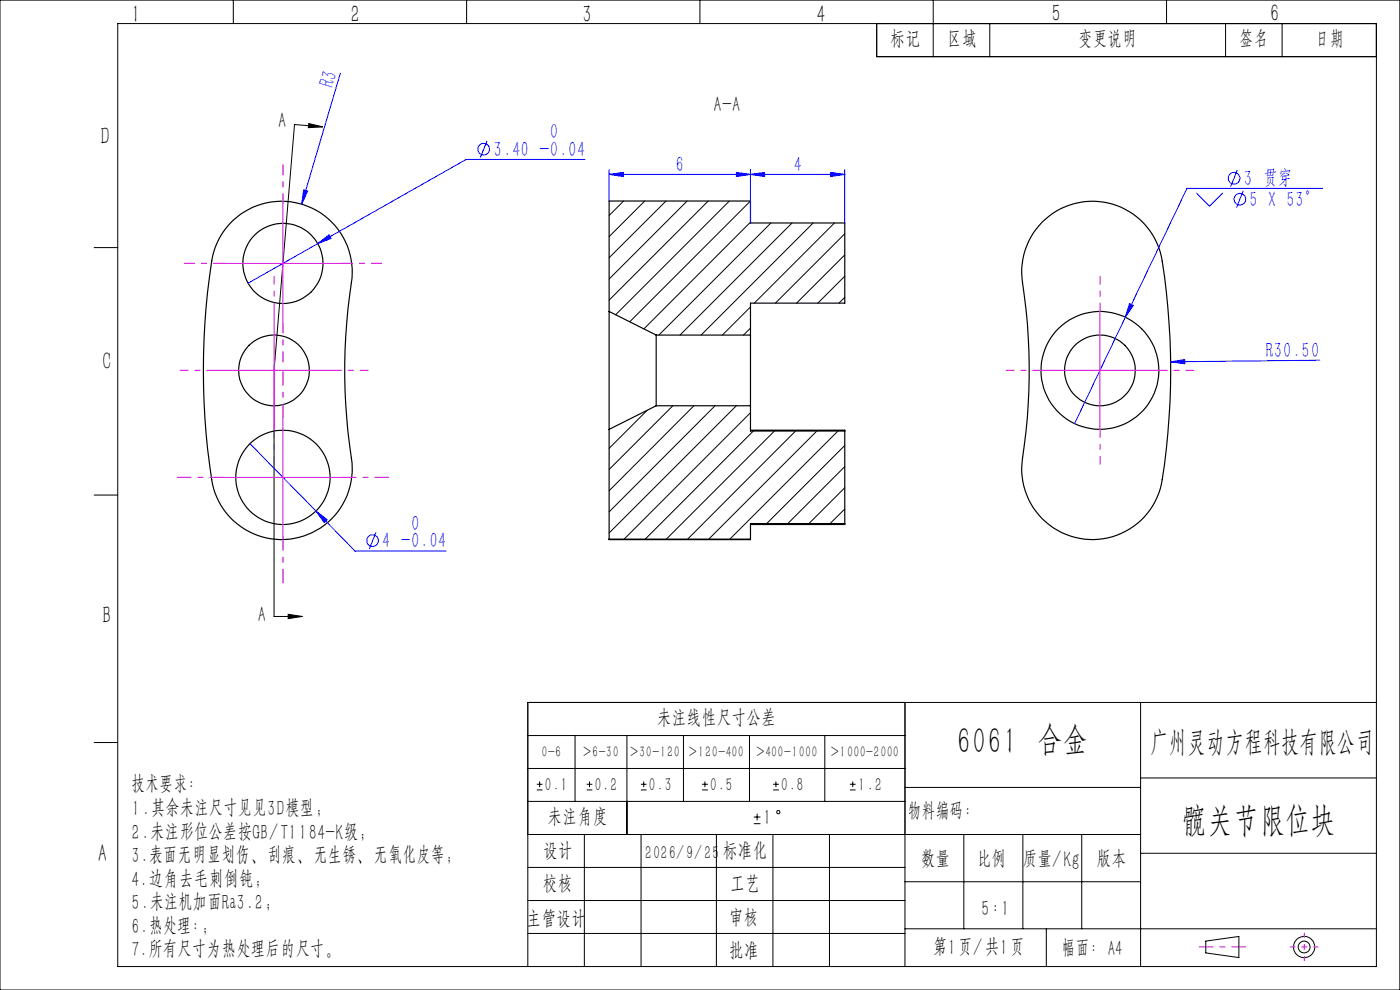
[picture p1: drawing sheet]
<svg xmlns="http://www.w3.org/2000/svg" width="297mm" height="210mm" viewBox="0 0 297 210" stroke-linecap="round" stroke-linejoin="round" font-family="sans-serif">
<g fill="none" stroke="#000" stroke-width=".25">
<path d="M48.8 47.4a15 15 0 0 1 17.5-3.2 15 15 0 0 1 8.2 15.8 123.3 123.3 0 0 0 .2 38.2 15 15 0 0 1-13.2 16.2 15 15 0 0 1-16.6-12.7 148.3 148.3 0 0 1 .4-48.3l.7-1.8 1-1.8zM221.1 47.1a15 15 0 0 1 15.3-3.7 15 15 0 0 1 10.2 12 145.7 145.7 0 0 1-.5 48.3 15 15 0 0 1-17.6 10.4 15 15 0 0 1-11.6-16.9 124.9 124.9 0 0 0-.1-38.2 14.9 14.9 0 0 1 4.3-11.9zM129.2 66.1v25M129.2 66.1v-23.5h30v4.7h20v17h-20v6.8M129.2 66.1l10 5M139.2 71.1v15M139.2 71.1h20M159.2 71.1v15M129.2 91.1v23.3M139.2 86.1l-10 5M139.2 86.1h20M159.2 91.3h20v.1"/>
<path d="M159.2 86.1v5.3h20M179.2 91.4v19.7M129.2 114.4h30M179.2 111.1v.2h-20M179.2 111.1h-20v3.3"/>
<circle cx="60" cy="55.9" r="8.5"/>
<circle cx="58.1" cy="78.6" r="7.5"/>
<circle cx="233.3" cy="78.6" r="7.5"/>
<circle cx="233.4" cy="78.6" r="12.5"/>
<circle cx="60" cy="101.3" r="10"/>
</g>
<g fill="none" stroke="#000" stroke-width=".21">
<path d="M0 0h297v210h-297zM25 5h267v200h-267zM49.5 0v5M99 0v5M148.5 0v5M186 5v7h106M198 0v12M210 5v7M247.5 0v5M260 5v7M272 5v7M65.5 26.2l2.9 .7-3 .2z"/>
<path d="M68.4 26.9l-5.9-.5-4.4 52.2v52.2h6M20 52.5h5M132.3 42.6l-3.1 3.1M136.8 42.6l-7.6 7.6M141.3 42.6l-12.1 12.1M145.8 42.6l-16.6 16.6M150.2 42.6l-21 21.1M154.7 42.6l-24.1 24.2M159.2 42.6l-25.6 25.7M159.2 47.1l-22.6 22.7M163.5 47.3l-23.7 23.8M168 47.3l-23.7 23.8"/>
<path d="M172.5 47.3l-23.8 23.8M177 47.3l-17 17M179.2 49.6l-14.7 14.7M179.2 54.1l-10.2 10.2M179.2 58.6l-5.7 5.7M159.2 65.1l-6 6M159.2 69.6l-1.5 1.5M179.2 63.1l-1.2 1.2M137.3 87.1l-8.1 8M142.7 86.1l-13.5 13.5M147.2 86.1l-18 18M151.7 86.1l-22.5 22.5"/>
<path d="M156.2 86.1l-27 27M159.2 87.6l-26.8 26.8M159.8 91.4l-22.9 23M164.3 91.4l-22.9 23M168.8 91.4l-22.9 23M173.3 91.4l-22.9 23M177.8 91.4l-23 23M179.2 94.5l-16.6 16.6M179.2 99l-12.1 12.1M20 105h5M179.2 103.5l-7.6 7.6M179.2 108l-3.1 3.1"/>
<path d="M61.1 130.3l3 .5-3 .4zM20 157.5h5M112 156h80M122 156v14M133 156v21M145 156v14M159 156v14M175 156v14M192 149v56M242 149v56M292 149h-180v56M112 177h130"/>
<path d="M112 163h80M112 170h80M113.9 167.6h1.2M113.9 166.4h1.2M114.5 165.8v1.2M124 177v28M124.5 167.6h1.2M124.5 166.4h1.2M125.1 165.8v1.2M136 167.6h1.2M136 166.4h1.2M136 177v28"/>
<path d="M136.6 165.8v1.2M148.9 167.6h1.3M148.9 166.4h1.3M149.5 165.8v1.2M152 177v28M159.9 174.7h1.4M159.9 173.3h1.4M160.6 172.6v1.4M164 177v28M164 167.6h1.2M164 166.4h1.2M164.6 165.8v1.2"/>
<path d="M176 177v28M180.3 167.6h1.2M180.3 166.4h1.2M180.9 165.8v1.2M192 167h50M204.5 177v20M217 177v20M229.5 177v20M242 165h50M112 198h80M112 191h80M112 184h80"/>
<path d="M192 197h100M192 187h50M222 197v8M242 181h50M255.8 199.6l7-1v4.5l-7-1z"/>
<circle cx="165.1" cy="172.3" r=".36"/>
<circle cx="276.7" cy="200.9" r="2.25"/>
<circle cx="276.7" cy="200.9" r="1.24"/>
</g>
<g fill="none" stroke="#00f" stroke-width=".21">
<path d="M72.2 15.5l-8.2 27.8M103.3 29.9l-1.4 3.5M124.1 33.8h-25.2l-31.5 17.9M129.2 37l3-.4v.9zM129.2 36v6.6M156.2 36.6l3 .4-3 .5zM159.2 37l3-.4v.9zM159.2 36v11.3M176.2 36.6l3 .4-3 .5zM179.2 37h-50M179.2 36v11.3M262.5 36l-1.4 3.6"/>
<path d="M280.6 40h-28.8l-23.8 49.8M64.4 40.3l.9 .3-1.3 2.7zM67.4 51.7l2.4-1.9 .4 .8zM67.4 51.7l-14.8 8.4M253.8 40.9l2.8 2.8 2.8-2.8M263.7 40.5l-1.4 3.5M239.6 64.4l.8 .4-1.7 2.5zM248.3 76.8l3-.5 .1 .9zM280 76.4l-31.7 .4M53 94.1l14 14.3M67 108.4l2.4 1.8-.6 .7zM67 108.4l8.3 8.5h19.4"/>
<path d="M79.8 112.9l-1.4 3.5"/>
<circle cx="102.6" cy="31.6" r="1.24"/>
<circle cx="261.8" cy="37.8" r="1.24"/>
<circle cx="263" cy="42.3" r="1.24"/>
<circle cx="79.1" cy="114.7" r="1.24"/>
</g>
<path d="M45.6 78.6h-7.5M58.1 66.1v-7.5M70.6 78.6h7.5M220.9 78.6h-7.5M233.4 66.1v-7.5M245.9 78.6h7.5M58.1 91.1v7.5M233.4 91.1v7.5" fill="none" stroke="#f0f" stroke-width=".21" stroke-dasharray="30.5 1.3 1.3 1.3" stroke-dashoffset="28.6" stroke-linecap="butt"/>
<path d="M47.5 55.9h-8.5M60 43.4v-8.5M72.5 55.9h8.5M60 68.4v8.5" fill="none" stroke="#f0f" stroke-width=".21" stroke-dasharray="30.5 1.3 1.3 1.3" stroke-dashoffset="28.1" stroke-linecap="butt"/>
<path d="M60 88.7v-10M47.5 101.2h-10M60 113.7v10M72.5 101.2h10M254.3 200.9h10" fill="none" stroke="#f0f" stroke-width=".21" stroke-dasharray="30.5 1.3 1.3 1.3" stroke-dashoffset="27.4" stroke-linecap="butt"/>
<path d="M276.7 197.9v6M273.7 200.9h6" fill="none" stroke="#f0f" stroke-width=".21" stroke-dasharray="30.5 1.3 1.3 1.3" stroke-dashoffset="29.4" stroke-linecap="butt"/>
<path d="M47.5 55.9h25M60 43.4v25M45.6 78.6h25M58.1 66.1v25M220.8 78.6h25.1M233.3 66.1v25M60 88.8v25M47.5 101.3h25" fill="none" stroke="#f0f" stroke-width=".21"/>
<path d="M61.1 130.3l3 .5-3 .4zM65.5 26.2l2.9 .7-3 .2z" fill="#000"/>
<g fill="#00f">
<path d="M248.3 76.8l3-.5 .1 .9z"/>
<path d="M64.4 40.3l.9 .3-1.3 2.7z"/>
<path d="M67.4 51.7l2.8-1.1-.4-.8zM67 108.4l1.8 2.5 .6-.7zM239.6 64.4l-.9 2.9 1.7-2.5z"/>
<path d="M129.2 37l3-.4v.9zM156.2 36.6l3 .4-3 .5z"/>
<path d="M159.2 37l3-.4v.9zM176.2 36.6l3 .4-3 .5z"/>
</g>
<g font-size="7.3">
<text x="202.9" y="160.3">6061 合金</text>
<text x="250.7" y="177.5">髋关节限位块</text>
</g>
<text font-size="6.1" x="243.8" y="160.3">广州灵动方程科技有限公司</text>
<g font-size="4.9">
<text x="27.7" y="5">1</text>
<text x="74.4" y="5">2</text>
<text x="123.5" y="5">3</text>
<text x="173.2" y="5">4</text>
<text x="223.1" y="4.9">5</text>
<text x="269.4" y="4.9">6</text>
<text x="21.3" y="30.9">D</text>
<text x="21.7" y="78.7">C</text>
<text x="21.7" y="132.5">B</text>
<text x="20.7" y="183.1">A</text>
</g>
<g font-size="4.3">
<text x="188.9" y="10.2">标记</text>
<text x="200.9" y="10.2">区域</text>
<text x="228.7" y="10.2">变更说明</text>
<text x="262.9" y="10.2">签名</text>
<text x="278.9" y="10.2">日期</text>
<text x="151.4" y="24">A-A</text>
<text x="59" y="27.5">A</text>
<text x="54.7" y="132.1">A</text>
<text x="139.3" y="154.2">未注线性尺寸公差</text>
<text x="27.9" y="168.3">技术要求：</text>
<text x="27.9" y="173.3">1.其余未注尺寸见见3D模型；</text>
<text x="192.6" y="173.9">物料编码：</text>
<text x="27.9" y="178.3">2.未注形位公差按GB/T1184-K级；</text>
<text x="116.2" y="175.2">未注角度</text>
<text x="161.8" y="175.2">1</text>
<text x="27.9" y="183.3">3.表面无明显划伤、刮痕、无生锈、无氧化皮等；</text>
<text x="115.2" y="182.5">设计</text>
<text x="153.3" y="182.5">标准化</text>
<text x="195.3" y="184.2">数量</text>
<text x="207.2" y="184.2">比例</text>
<text x="216.9" y="184.2">质量/Kg</text>
<text x="232.6" y="184.2">版本</text>
<text x="27.9" y="188.3">4.边角去毛刺倒钝;</text>
<text x="115.2" y="189.5">校核</text>
<text x="154.9" y="189.5">工艺</text>
<text x="27.9" y="193.3">5.未注机加面Ra3.2；</text>
<text x="111.6" y="196.9">主管设计</text>
<text x="154.6" y="196.5">审核</text>
<text x="208.2" y="194.5">5:1</text>
<text x="27.9" y="198.3">6.热处理:；</text>
<text x="27.9" y="203.3">7.所有尺寸为热处理后的尺寸。</text>
<text x="154.6" y="203.5">批准</text>
<text x="197.9" y="202.8">第1页/共1页</text>
<text x="225.2" y="203.1">幅面：A4</text>
</g>
<g font-size="4.3" fill="#00f">
<text x="70.9" y="19" transform="rotate(-74 70.9 19)">R3</text>
<text x="116.7" y="29.7">0</text>
<text x="104.7" y="33.5">3.40 -0.04</text>
<text x="143.3" y="36.7">6</text>
<text x="168.4" y="36.7">4</text>
<text x="263.8" y="39.7">3 贯穿</text>
<text x="265.1" y="44.1">5 X 53°</text>
<text x="268.5" y="76.2" transform="rotate(-1 268.5 76.2)">R30.50</text>
<text x="87.2" y="112.8">0</text>
<text x="81.1" y="116.5">4 -0.04</text>
</g>
<g font-size="3.6">
<text x="115.5" y="168">0.1</text>
<text x="126.1" y="168">0.2</text>
<text x="137.6" y="168">0.3</text>
<text x="150.6" y="168">0.5</text>
<text x="165.7" y="168">0.8</text>
<text x="182" y="168">1.2</text>
<text x="136.8" y="182.5">2026/9/25</text>
</g>
<g font-size="3">
<text x="114.9" y="160.7">0-6</text>
<text x="123.7" y="160.7">&gt;6-30</text>
<text x="133.7" y="160.7">&gt;30-120</text>
<text x="146.1" y="160.7">&gt;120-400</text>
<text x="160.5" y="160.7">&gt;400-1000</text>
<text x="176.2" y="160.7">&gt;1000-2000</text>
</g>
</svg>
